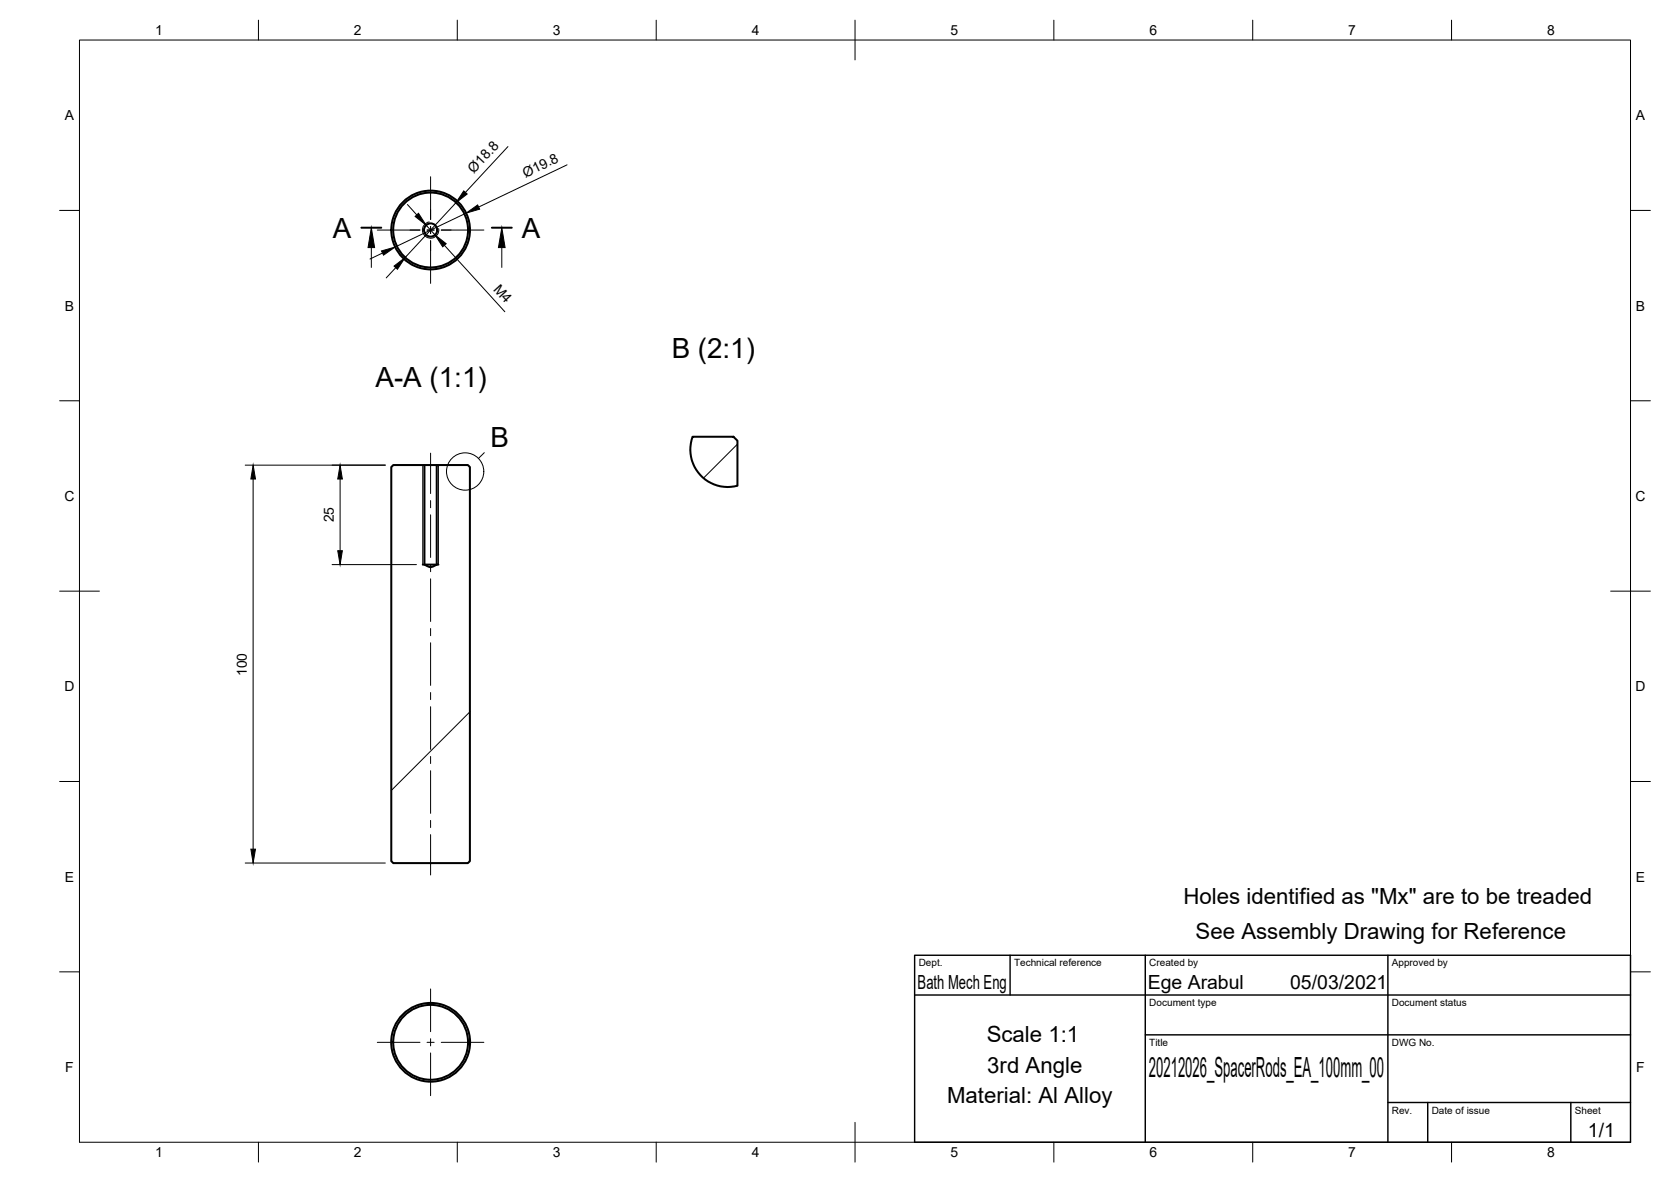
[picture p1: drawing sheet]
<svg xmlns="http://www.w3.org/2000/svg" width="420mm" height="297mm" viewBox="0 0 420 297" stroke-linecap="round" stroke-linejoin="round" font-family="sans-serif">
<!-- layer: Visible -->
<g fill="none" stroke="#000" stroke-width=".51">
<path d="M98.4 117.4l.5-.5h7.8v25l1.6 .6 1.5-.6v-25h7.8l.6 .5v99l-.6 .5h-18.7l-.5-.5zM106.7 116.9h3.1M174.1 109.8h10.3l1 1v11.3a9.4 9.4 0 0 1-11.3-12.3zM106.3 141.9h3.9"/>
<circle cx="108.3" cy="57.8" r="9.4"/>
<circle cx="108.3" cy="57.8" r="1.66"/>
<circle cx="108.3" cy="57.8" r="9.9"/>
<circle cx="108.3" cy="261.9" r="9.4"/>
<circle cx="108.3" cy="261.9" r="9.9"/>
</g>
<!-- layer: Visible Narrow -->
<path d="M107.9 55.8a2.06 2.06 0 0 0-1.7 2.4 2.06 2.06 0 0 0 2.4 1.6 2.06 2.06 0 0 0 1.7-2.4M106.3 116.9v25M110.2 116.9v25" fill="none" stroke="#000" stroke-width=".25"/>
<!-- layer: Border -->
<g fill="none" stroke="#000" stroke-width=".25">
<path d="M20 10.1h390v276.9h-390zM65 5.1v5M115 5.1v5M165 5.1v5M215 5.1v10M265 5.1v5M315 5.1v5M365 5.1v5M15 52.9h5M410 52.9h5M15 100.7h5M410 100.7h5"/>
<path d="M15 148.6h10M405 148.6h10M15 196.4h5M410 196.4h5M15 244.2h5M410 244.2h5M65 287v5M115 287v5M165 287v5M215 282.1v9.9M265 287v5M315 287v5"/>
<path d="M365 287v5"/>
</g>
<!-- layer: TitleBlock -->
<path d="M230 240.1h180v46.9h-180zM230 250h180M254 240.1v9.9M288 240.1v46.9M349 240.1v46.9M288 260.1h122M349 277.1h61M359 277.1v9.9M395 277.1v9.9" fill="none" stroke="#000" stroke-width=".36"/>
<!-- layer: Hatching -->
<path d="M185.4 111.6l-8.5 8.5M118.2 178.9l-19.8 19.8" fill="none" stroke="#000" stroke-width=".25"/>
<!-- layer: Annotations -->
<path d="M90.9 57.2h5M123.7 57.2h5" fill="none" stroke="#000" stroke-width=".51"/>
<g fill="none" stroke="#000" stroke-width=".25">
<path d="M93.4 62.2v5M126.2 62.2v5M121.8 113.8l-1.5 1.4"/>
<circle cx="117" cy="118.5" r="4.7"/>
</g>
<path d="M93.4 57.2l.8 5h-1.7zM126.2 57.2l.8 5h-1.7z" fill="#000" stroke="#000" stroke-width=".25"/>
<!-- layer: Dimensions -->
<g fill="none" stroke="#000" stroke-width=".25">
<path d="M127.7 36.8l-10.7 11.6M102.4 51.4l2.4 2.6M107.1 56.6l2.3 2.4M114.7 50.9l-12.8 13.8M117.2 53.6l-17.9 8.5M142.6 41.4l-22.2 10.6M96.2 63.6l-3.2 1.5M99.5 67.3l-2.4 2.5M111.7 61.6l15.2 16.7M61.7 116.9h35.2M63.6 120.4v93M85.5 120.4v18"/>
<path d="M83.5 141.9h21.2M61.7 216.9h35.2"/>
</g>
<path d="M104.4 54.4l.8-.8 1.9 3zM116.6 48l.9 .8-2.8 2.1zM117.2 53.6l2.9-2.1 .5 1.1zM95.9 63.1l3.4-1-2.9 2zM99.1 66.9l2.8-2.2-2 3zM109.4 59l2.8 2.2-.9 .8zM63.6 116.9l.6 3.5h-1.1zM85.5 116.9l.6 3.5h-1.2zM84.9 138.4h1.2l-.6 3.5zM63.1 213.4h1.1l-.6 3.5z" fill="#000" stroke="#000" stroke-width=".25"/>
<!-- layer: Center Lines -->
<g fill="none" stroke="#000" stroke-width=".25">
<path d="M94.9 57.8h10.7M107.4 57.8h1.8M108.3 44.4v10.7M108.3 56.9v1.8M111 57.8h10.7M108.3 60.5v10.7M108.3 113.9v10.1M108.3 125.8v1.8M108.3 129.4v10.7M108.3 141.9v1.8M108.3 145.5v10.7M108.3 158v1.8"/>
<path d="M108.3 161.5v10.7M108.3 174v1.8M108.3 177.6v10.7M108.3 190.1v1.8M108.3 193.7v10.7M108.3 206.2v1.8M108.3 209.7v10.2M108.3 248.5v10.8M94.9 261.9h10.7M107.4 261.9h1.8M108.3 261v1.8M108.3 264.6v10.7"/>
<path d="M111 261.9h10.7"/>
</g>
<g font-size="7">
<text x="83.7" y="59.7">A</text>
<text x="131.2" y="59.7">A</text>
<text x="168.9" y="90.1">B (2:1)</text>
<text x="94.4" y="97.2">A-A (1:1)</text>
<text x="123.3" y="112.4">B</text>
<text x="288.9" y="270.6">20212026_SpacerRods_EA_100mm_00</text>
</g>
<g font-size="5.6">
<text x="297.6" y="227.1">Holes identified as &quot;Mx&quot; are to be treaded</text>
<text x="300.6" y="236">See Assembly Drawing for Reference</text>
<text x="248.1" y="261.7">Scale 1:1</text>
<text x="248.2" y="269.6">3rd Angle</text>
<text x="238.1" y="277.1">Material: Al Alloy</text>
</g>
<g font-size="4.9">
<text x="230.7" y="248.5">Bath Mech Eng</text>
<text x="288.6" y="248.5">Ege Arabul</text>
<text x="324.4" y="248.6">05/03/2021</text>
<text x="399.3" y="285.8">1/1</text>
</g>
<g font-size="3.5">
<text x="39" y="8.8">1</text>
<text x="89" y="8.8">2</text>
<text x="139" y="8.8">3</text>
<text x="189" y="8.8">4</text>
<text x="239" y="8.8">5</text>
<text x="289" y="8.8">6</text>
<text x="339" y="8.8">7</text>
<text x="389" y="8.8">8</text>
<text x="16.3" y="30.2">A</text>
<text x="411.3" y="30.2">A</text>
<text x="119.2" y="43.7" transform="rotate(-47 119.2 43.7)">Ø18.8</text>
<text x="132.1" y="44.6" transform="rotate(-26 132.1 44.6)">Ø19.8</text>
<text x="123.9" y="72.8" transform="rotate(48 123.9 72.8)">M4</text>
<text x="16.3" y="78">B</text>
<text x="411.3" y="78">B</text>
<text x="16.2" y="125.9">C</text>
<text x="411.2" y="125.9">C</text>
<text x="84" y="131.3" transform="rotate(-90 84 131.3)">25</text>
<text x="16.2" y="173.7">D</text>
<text x="62.1" y="169.9" transform="rotate(-90 62.1 169.9)">100</text>
<text x="411.2" y="173.7">D</text>
<text x="16.3" y="221.6">E</text>
<text x="411.3" y="221.6">E</text>
<text x="16.4" y="269.4">F</text>
<text x="411.4" y="269.4">F</text>
<text x="39" y="290.8">1</text>
<text x="89" y="290.8">2</text>
<text x="139" y="290.8">3</text>
<text x="189" y="290.8">4</text>
<text x="239" y="290.8">5</text>
<text x="289" y="290.8">6</text>
<text x="339" y="290.8">7</text>
<text x="389" y="290.8">8</text>
</g>
<g font-size="2.5">
<text x="231" y="242.9">Dept.</text>
<text x="255" y="242.9">Technical reference</text>
<text x="289" y="242.9">Created by</text>
<text x="350" y="242.9">Approved by</text>
<text x="289" y="252.8">Document type</text>
<text x="350" y="252.8">Document status</text>
<text x="289" y="262.9">Title</text>
<text x="350" y="262.9">DWG No.</text>
<text x="350" y="279.9">Rev.</text>
<text x="360" y="279.9">Date of issue</text>
<text x="396" y="279.9">Sheet</text>
</g>
</svg>
